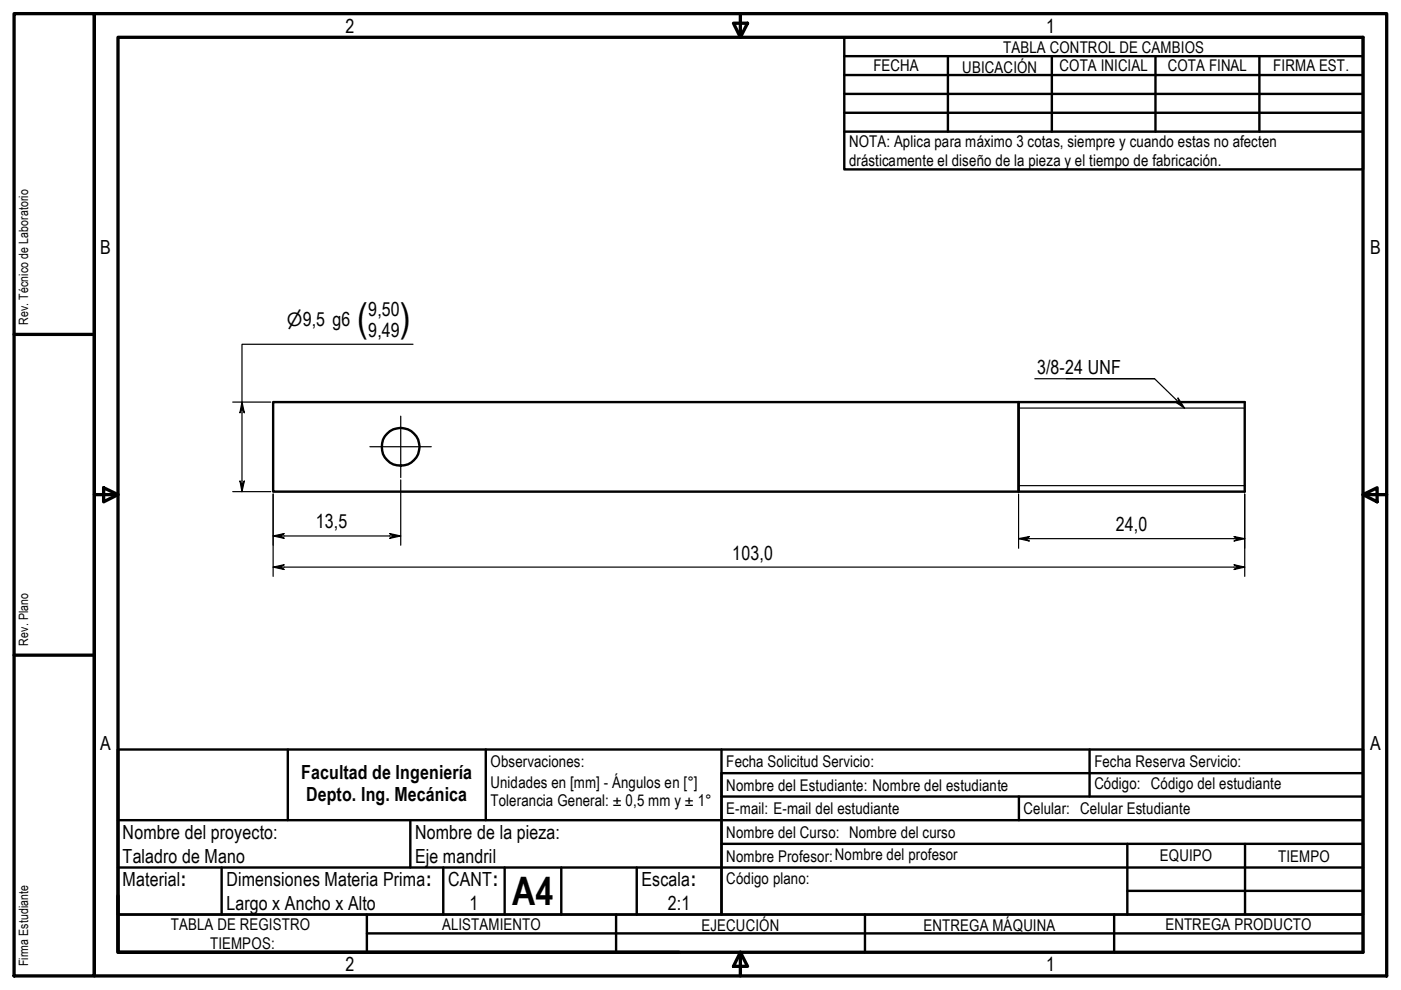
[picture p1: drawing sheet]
<svg xmlns="http://www.w3.org/2000/svg" width="297mm" height="210mm" viewBox="0 0 297 210" stroke-linecap="round" stroke-linejoin="round" font-family="sans-serif">
<!-- layer: Visible (ISO) -->
<g fill="none" stroke="#000" stroke-width=".51">
<path d="M57.9 85.3h158.1v18.9h-158.1zM216 85.3h47.9v18.9h-47.9z"/>
<circle cx="84.9" cy="94.7" r="4"/>
</g>
<!-- layer: Visible Narrow (ISO) -->
<path d="M216 86.5h47.9M216 103h47.9" fill="none" stroke="#000" stroke-width=".25"/>
<!-- layer: Title (ISO) -->
<g fill="none" stroke="#000" stroke-width=".51">
<path d="M179 7.9h110v28h-110zM179 19.9h110M179 15.9h110M179 11.9h110M201 11.9v16M223 11.9v16M245 11.9v16M267 11.9v16M179 23.9h110M179 27.9h110M25 158.9h264v35h-136v-30h136M25 158.9v35h128v-35"/>
<path d="M25 158.9v35M61 158.9v15M103 158.9v15M231 158.9v10M25 173.9h264M87 173.9v10M153 178.9h136v15M153 168.9h136M216 168.9v5M239 178.9v15M264 178.9v15M25 193.9h264v8h-264z"/>
<path d="M25 183.9h264M47 183.9v10M77.8 193.9v8M77.8 197.9h211.2M94 183.9v10M107 183.9v10M119 183.9v10M130.6 193.9v8M135 183.9v10M183.4 193.9v8M236.2 193.9v8M239 188.9h50"/>
</g>
<!-- layer: Border (ISO) -->
<g fill="none" stroke="#000" stroke-width=".7">
<path d="M3 2.9h17v204h-17zM20 2.9h274v204h-274zM25 7.9h264v194h-264zM155.5 4.9h3l-1.5 3zM157 2.9v5M3 70.9h17M20 104.9h5M22 103.4l3 1.5-3 1.5zM289 104.9l3-1.5v3zM289 104.9h5M3 138.9h17M25 189.9v12h119"/>
<path d="M157 201.9l1.5 3h-3zM157 201.9v5"/>
</g>
<!-- layer: Center Mark (ISO) -->
<path d="M78.4 94.7h13M85 88.2v13.1" fill="none" stroke="#000" stroke-width=".25"/>
<!-- layer: Dimension (ISO) -->
<g fill="none" stroke="#000" stroke-width=".25">
<path d="M87.6 73h-36.3v31.2M49.3 85.3h8.1M51.3 85.3l.5 2.2-.5-.8-.4 .8zM49.3 104.2h8.1M50.9 102l.4 .7 .5-.7-.5 2.2zM57.9 113.6l2.4-.5-.9 .5 .9 .5zM57.9 113.6h27.1M57.9 104.7v17.5M82.6 113.1l2.4 .5-2.4 .5 .8-.5zM85 101.8v13.8M216 114.2l2.2-.4-.8 .4 .8 .5zM216 114.2h47.9"/>
<path d="M216 104.7v11.5M261.6 113.8l2.3 .4-2.3 .5 .8-.5zM261.6 119.7l2.3 .5-2.3 .5 .8-.5zM263.9 104.7v17.5M57.9 120.2l2.4-.5-.9 .5 .9 .5zM57.9 120.2h206"/>
</g>
<g fill="#000">
<path d="M51.3 85.3l.5 2.2-.5-.8-.4 .8z" fill-rule="evenodd"/>
<path d="M50.9 102l.4 .7 .5-.7-.5 2.2z" fill-rule="evenodd"/>
<path d="M57.9 113.6l2.4-.5-.9 .5 .9 .5z" fill-rule="evenodd"/>
<path d="M82.6 113.1l2.4 .5-2.4 .5 .8-.5z" fill-rule="evenodd"/>
<path d="M216 114.2l2.2-.4-.8 .4 .8 .5z" fill-rule="evenodd"/>
<path d="M261.6 113.8l2.3 .4-2.3 .5 .8-.5z" fill-rule="evenodd"/>
<path d="M57.9 120.2l2.4-.5-.9 .5 .9 .5z" fill-rule="evenodd"/>
<path d="M261.6 119.7l2.3 .5-2.3 .5 .8-.5z" fill-rule="evenodd"/>
</g>
<!-- layer: Symbol (ISO) -->
<path d="M219.4 80.3h25.4M226.1 80.3h18.7l6.3 6.2M249.7 84.4l1.4 2.1-2.1-1.4 1 .3z" fill="none" stroke="#000" stroke-width=".25"/>
<path d="M249.7 84.4l1.4 2.1-2.1-1.4 1 .3z" fill-rule="evenodd" fill="#000"/>
<g font-size="8.3">
<text x="75.8" y="70.2">(</text>
<text x="84.8" y="70.2">)</text>
<text x="108.6" y="191.9">A4</text>
</g>
<g font-size="4.1">
<text x="73.3" y="6.9">2</text>
<text x="221.8" y="6.9">1</text>
<text x="21.2" y="53.9">B</text>
<text x="290.5" y="53.9">B</text>
<text x="78" y="71.4">9,49</text>
<text x="78" y="67">9,50</text>
<text x="219.9" y="79.2">3/8-24 UNF</text>
<text x="67" y="112">13,5</text>
<text x="236.6" y="112.6">24,0</text>
<text x="155.3" y="118.7">103,0</text>
<text x="21.2" y="158.9">A</text>
<text x="290.5" y="158.9">A</text>
<text x="63.9" y="165.1">Facultad de Ingeniería</text>
<text x="64.9" y="169.8">Depto. Ing. Mecánica</text>
<text x="26" y="177.9">Nombre del proyecto:</text>
<text x="88" y="177.9">Nombre de la pieza:</text>
<text x="26" y="182.9">Taladro de Mano</text>
<text x="88" y="182.9">Eje mandril</text>
<text x="26" y="187.9">Material:</text>
<text x="48" y="187.9">Dimensiones Materia Prima:</text>
<text x="95" y="187.9">CANT:</text>
<text x="136" y="187.9">Escala:</text>
<text x="48" y="192.9">Largo x Ancho x Alto</text>
<text x="99.6" y="192.9">1</text>
<text x="141.6" y="192.9">2:1</text>
<text x="73.3" y="205.9">2</text>
<text x="221.8" y="205.9">1</text>
</g>
<text font-size="3.9" x="60.8" y="69.1">⌀9,5 g6</text>
<g font-size="3.4">
<text x="212.7" y="11.1">TABLA CONTROL DE CAMBIOS</text>
<text x="185.2" y="15.1">FECHA</text>
<text x="204" y="15.5">UBICACIÓN</text>
<text x="224.6" y="15.1">COTA INICIAL</text>
<text x="247.6" y="15.1">COTA FINAL</text>
<text x="269.9" y="15.1">FIRMA EST.</text>
<text x="180" y="31.2">NOTA: Aplica para máximo 3 cotas, siempre y cuando estas no afecten</text>
<text x="180" y="35.2">drásticamente el diseño de la pieza y el tiempo de fabricación.</text>
<text x="104" y="167.1">Unidades en [mm] - Ángulos en [°]</text>
<text x="104" y="162.7">Observaciones:</text>
<text x="154" y="167.6">Nombre del Estudiante: Nombre del estudiante</text>
<text x="154" y="162.7">Fecha Solicitud Servicio:</text>
<text x="232" y="167.3">Código: Código del estudiante</text>
<text x="232" y="162.7">Fecha Reserva Servicio:</text>
<text x="104" y="170.8">Tolerancia General: ± 0,5 mm y ± 1°</text>
<text x="154" y="172.6">E-mail: E-mail del estudiante</text>
<text x="217" y="172.6">Celular: Celular Estudiante</text>
<text x="154" y="177.6">Nombre del Curso: Nombre del curso</text>
<text x="154" y="182.7">Nombre Profesor:Nombre del profesor</text>
<text x="245.9" y="182.6">EQUIPO</text>
<text x="271" y="182.7">TIEMPO</text>
<text x="154" y="187.4">Código plano:</text>
<text x="36.2" y="197.2">TABLA DE REGISTRO</text>
<text x="93.7" y="197.1">ALISTAMIENTO</text>
<text x="148.7" y="197.5">EJECUCIÓN</text>
<text x="195.8" y="197.4">ENTREGA MÁQUINA</text>
<text x="247.1" y="197.1">ENTREGA PRODUCTO</text>
<text x="44.6" y="201.1">TIEMPOS:</text>
</g>
<g font-size="2.7">
<text x="6" y="68.9" transform="rotate(-90 6 68.9)">Rev. Técnico de Laboratorio</text>
<text x="6" y="136.9" transform="rotate(-90 6 136.9)">Rev. Plano</text>
<text x="6" y="204.9" transform="rotate(-90 6 204.9)">Firma Estudiante</text>
</g>
</svg>
